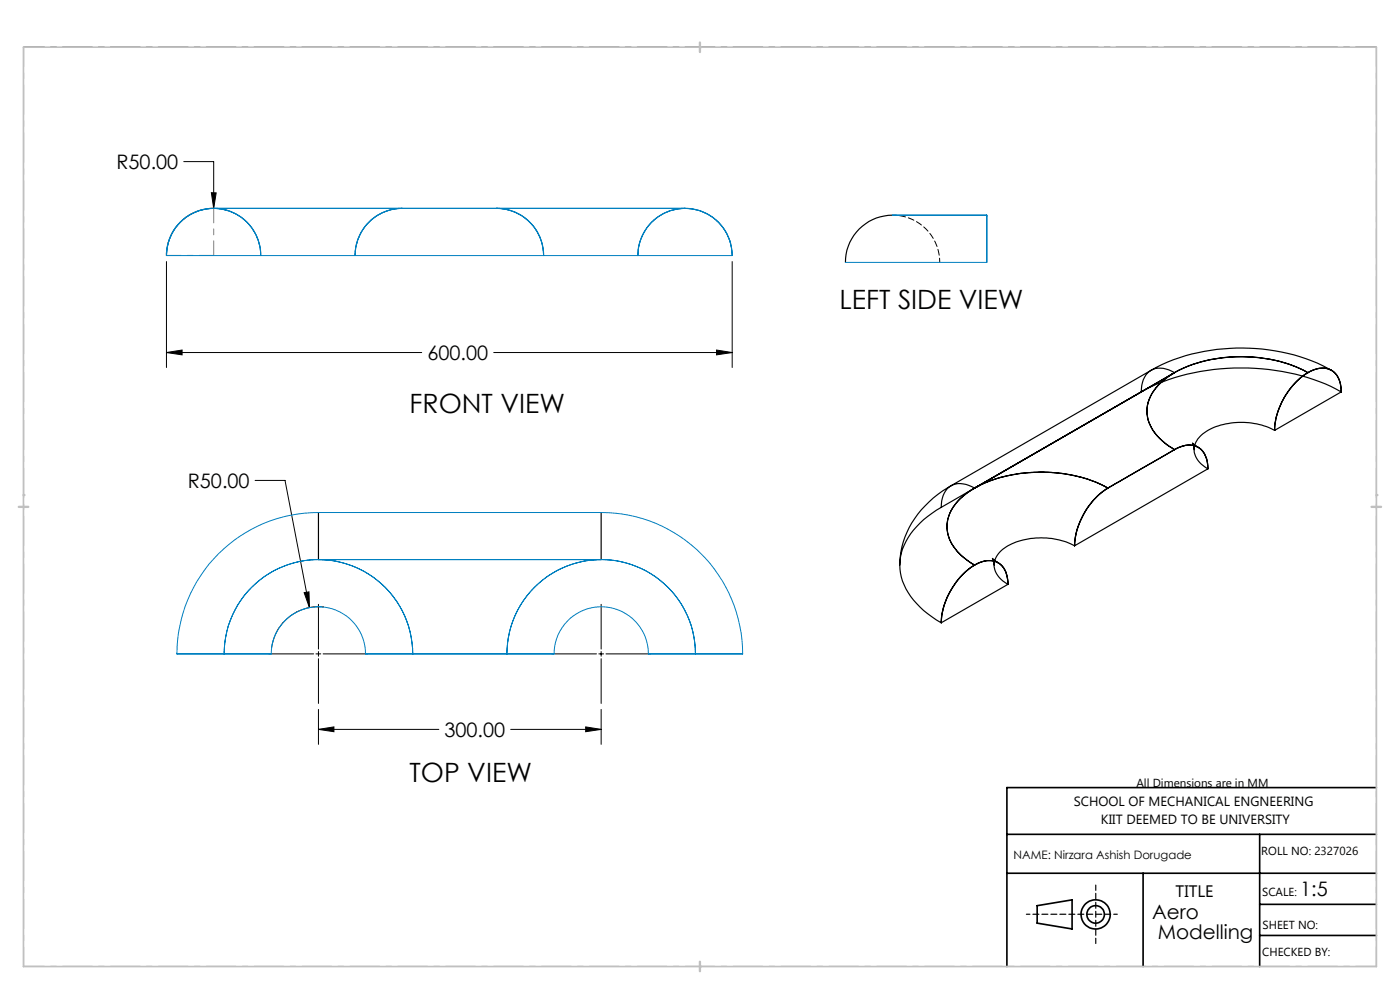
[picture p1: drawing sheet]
<svg xmlns="http://www.w3.org/2000/svg" width="297mm" height="210mm" viewBox="0 0 297 210" stroke-linecap="round" stroke-linejoin="round" font-family="sans-serif">
<g fill="none" stroke="#000" stroke-width=".35">
<path d="M213.6 177h78.4M267.2 177v28M292 167.1h-78.4v37.9M213.6 185.2h78.4M220 192.1l7.4-1.2v6.2l-7.4-1.3zM242.5 185.2v19.8M267.2 191.8h24.8M267.2 198.4h24.8"/>
<circle cx="232.4" cy="194" r="3.1"/>
<circle cx="232.4" cy="194" r="1.87"/>
</g>
<g fill="none" stroke="#000" stroke-width=".21">
<path d="M44.8 40.9h1.1l-.6 3.3zM46.6 44.3l1.8 .4M35.3 74.8l3.3-.5v1zM152 74.3l3.3 .5-3.3 .5zM57 138.7h9.5M64.5 125.7l1-.2 .2 3.4zM67 138.7h1.1M67.6 128.2v9.5M67.6 138.2v1M67.6 139.7v9.5M68.5 138.7h9.5M68.7 128.8a10.1 10.1 0 0 0-11.1 8.6"/>
<path d="M117.1 138.7h9.4M127 138.7h1.1M127.5 128.2v9.5M127.5 138.2v1M127.5 139.7v9.5M128.6 138.7h9.4M67.6 154.7l3.2-.5v1zM124.2 154.2l3.3 .5-3.3 .5z"/>
</g>
<path d="M35.3 54.2a10 10 0 0 1 10-10 10 10 0 0 1 10 10M85.3 44.2a10.1 10.1 0 0 0-10 10M105.3 44.2a10.1 10.1 0 0 1 10 10M135.3 54.2a10 10 0 0 1 10-10 10 10 0 0 1 10 10M249.2 95.4a4.5 4.5 0 0 1 5.9 .2l.8 1.5 .4 2.3M284.5 83.1a4.6 4.6 0 0 0-2.9-4.9 7.4 7.4 0 0 0-6.6 2.8 15.8 15.8 0 0 0-4.6 10.3M235 103.5a15.7 15.7 0 0 0-7 12.3M213.8 124a4.6 4.6 0 0 0-2.9-5 7 7 0 0 0-6 2.2 16.1 16.1 0 0 0-5.2 10.9" fill="none" stroke="#808080" stroke-width=".25"/>
<path d="M5 10h287M5 205h287" fill="none" stroke="#000" stroke-width=".21" stroke-dasharray="6.3 1.3 1.3 1.3" stroke-dashoffset="1.9"/>
<path d="M5 10v195M292 10v195" fill="none" stroke="#000" stroke-width=".21" stroke-dasharray="6.3 1.3 1.3 1.3" stroke-dashoffset="2.2"/>
<path d="M217.7 193.9h19.3" fill="none" stroke="#000" stroke-width=".25" stroke-dasharray="1.3 .6" stroke-dashoffset=".5"/>
<path d="M232.5 187.7v12.4" fill="none" stroke="#000" stroke-width=".25" stroke-dasharray="1.3 .6" stroke-dashoffset=".2"/>
<path d="M292 167.1v37.9h-78.4" fill="none" stroke="#c0c0c0" stroke-width=".21"/>
<path d="M5 10h287v195h-287z" fill="none" stroke="#c0c0c0" stroke-width=".35"/>
<path d="M148.5 9v2M4 107.5h2M291 107.5h2M148.5 204v2" fill="none" stroke="#c0c0c0" stroke-width=".5"/>
<path d="M4.7 105a.25 .25 0 0 1 .5 0 .25 .25 0 0 1-.5 0zM291.7 105a.25 .25 0 0 1 .5 0 .25 .25 0 0 1-.5 0zM148.2 10a.25 .25 0 0 1 .5 0 .25 .25 0 0 1-.5 0zM148.2 205a.25 .25 0 0 1 .5 0 .25 .25 0 0 1-.5 0z" fill="#c0c0c0"/>
<path d="M39 34.3h6.3v9.9M35.3 55.5v22.5M155.3 55.5v22.5M35.3 74.8h54.2M104.7 74.8h50.6M54.1 101.9h6.4l5.2 27M67.6 150.5v7.4M67.6 154.7h25.5M108.3 154.7h19.2M127.5 150.5v7.4" fill="none" stroke="#000" stroke-width=".21"/>
<path d="M35.3 54.2h10M45.3 44.2v10" fill="none" stroke="#808080" stroke-width=".21" stroke-dasharray="15.2 1.3 1.3 1.3" stroke-dashoffset="12.1"/>
<path d="M44.8 40.9l.5 3.3 .6-3.3zM35.3 74.8l3.3-.5v1zM152 74.3l3.3 .5-3.3 .5zM64.5 125.7l1.2 3.2-.2-3.4zM67.6 154.7l3.2-.5v1zM124.2 154.2l3.3 .5-3.3 .5z" fill="#000"/>
<g fill="none" stroke="#0080c0" stroke-width=".21">
<path d="M35.3 54.2a10 10 0 0 1 10-10 10 10 0 0 1 10 10M35.3 54.2h20M45.3 44.2a10 10 0 0 0-10 10M45.3 44.2h40M45.3 44.2a10 10 0 0 1 10 10M55.3 54.2h20M75.3 54.2a10.2 10.2 0 0 1 11.7-10h16.5a10.4 10.4 0 0 1 11 6.1l.5 1.3 .3 2.6M75.3 54.2h40M85.3 44.2a10 10 0 0 0-10 10M85.3 44.2h20M105.3 44.2h40M105.3 44.2a10 10 0 0 1 10 10"/>
<path d="M115.3 54.2h20M135.3 54.2a10 10 0 0 1 10-10 10 10 0 0 1 10 10M135.3 54.2h20M145.3 44.2a10 10 0 0 1 10 10M145.3 44.2a10 10 0 0 0-10 10M179.4 55.7h29.9M189.3 45.6h20zM209.3 45.6v10.1M67.6 118.7a20 20 0 0 0-20 20M67.6 118.7a20 20 0 0 1 20 20M67.6 118.7h59.9M127.5 118.7a20 20 0 0 1 20 20"/>
<path d="M127.5 118.7a20.1 20.1 0 0 0-20 20M37.5 138.7h10.1M37.5 138.7a30 30 0 0 1 30.1-30h59.9a30 30 0 0 1 30.1 30M37.5 138.7h20M47.6 138.7h9.9M47.6 138.7a20 20 0 0 1 20-20 20 20 0 0 1 20 20M57.5 138.7a10 10 0 0 1 10-10 10 10 0 0 1 10 10M77.5 138.7h10.1M77.5 138.7h40M87.6 138.7h19.9M107.5 138.7h10M107.5 138.7a20 20 0 0 1 20-20 20 20 0 0 1 20 20"/>
<path d="M117.5 138.7a10 10 0 0 1 10-10 10 10 0 0 1 10 10M137.5 138.7h10M137.5 138.7h20.1M147.5 138.7h10.1"/>
</g>
<g fill="none" stroke="#000" stroke-width=".25">
<path d="M189.3 45.6a10 10 0 0 0-9.9 10.1M249.2 79l-2.2 1.5-1.1 1.1-1.1 1.2-1.1 2.1-.4 2 .3 2.3 .5 1.1 .7 1.3 .8 1 1.5 1.4 2.1 1.4M249.2 79a31.5 31.5 0 0 1 25.5-1.3l2.8 1.3M249.2 79a4.6 4.6 0 0 0-5.8 .2l-.9 1.4-.3 1.2-.1 1.3M249.2 79l-42.4 24.5M277.5 79a31.3 31.3 0 0 0-28.1-.1 10.7 10.7 0 0 0-6.1 7.7 8.6 8.6 0 0 0 3.8 7.4l2.1 1.4M277.5 79a15.4 15.4 0 0 0-7.1 12.3M277.5 79a4.6 4.6 0 0 1 5.7 .2l.7 .9 .4 1.1 .2 1.9M282.5 78.6a41.6 41.6 0 0 0-34.8-1.8l-3.5 1.8-42.4 24.4a20 20 0 0 0-10.9 16v.9M242.1 83.1a45.1 45.1 0 0 1 24.1-5 41.6 41.6 0 0 1 18.3 5M242.1 83.1l-42.4 24.5M249.2 95.4a4.8 4.8 0 0 1 5.3-.3 5.3 5.3 0 0 1 1.8 4.3"/>
<path d="M249.2 95.4l-14.2 8.1M254.2 94.9l-1.2-.9 .3 1.4M256.3 99.4a5 5 0 0 0-2.5-4.7 5.4 5.4 0 0 0-5 .9l-6.7 3.8a82.5 82.5 0 0 0-8.8 5.4 16.1 16.1 0 0 0-5.3 11M256.3 99.4l-28.3 16.4M270.4 91.3a15.2 15.2 0 0 0-14.9 .5 4 4 0 0 0-1.4 5.8l.7 .9 1.5 .9M284.5 83.1a4.6 4.6 0 0 0-2.8-4.9 6.9 6.9 0 0 0-6.3 2.4 15.7 15.7 0 0 0-5 10.7M284.5 83.1l-14.1 8.2M67.6 108.7v10M127.5 108.7v10M199.7 107.6a17.3 17.3 0 0 0-8.5 9.7 11.6 11.6 0 0 0 4 11.5l1.6 1.4 2.9 1.9M206.8 103.5l2.5-1.2 3.2-1.1 4-.8 3.9-.3 4.6 .3 3.5 .6 3.9 1.3 2.6 1.2M206.8 119.9a4.6 4.6 0 0 1 5.7 .1 5.5 5.5 0 0 1 1.3 4"/>
<path d="M206.8 103.5a4.6 4.6 0 0 0-5.9 .2l-.8 1.4-.3 1.1-.1 1.4M206.8 103.5a10.4 10.4 0 0 0-5.9 7.5 8.6 8.6 0 0 0 4.2 7.8l1.7 1.1M206.8 119.9a15.7 15.7 0 0 0-7.1 12.2M211.7 119.4l-1.2-.9 .4 1.4M228 115.8a15.5 15.5 0 0 0-14.9 .5 4 4 0 0 0-1 6.4l1.7 1.3M235 103.5a31.6 31.6 0 0 0-22.8-2.2 18.1 18.1 0 0 0-10 6.3 7.4 7.4 0 0 0 1.2 9.7l1.8 1.5 1.6 1.1M235 103.5a15.8 15.8 0 0 0-7 12.3M213.8 124a4.6 4.6 0 0 0-2.8-4.9 6.8 6.8 0 0 0-6.3 2.3 15.9 15.9 0 0 0-5 10.7M213.8 124l-14.1 8.1"/>
</g>
<path d="M189.4 45.6a10 10 0 0 1 10 10" fill="none" stroke="#000" stroke-width=".21" stroke-dasharray="1.3 .6" stroke-dashoffset=".4"/>
<path d="M209.4 46.1v-.5" fill="none" stroke="#0080c0" stroke-width=".21" stroke-dasharray="1.3 .6"/>
<g font-size="5.6">
<text x="178.1" y="65.6">LEFT SIDE VIEW</text>
<text x="86.9" y="87.6">FRONT VIEW</text>
<text x="86.9" y="165.9">TOP VIEW</text>
</g>
<g font-size="4.2">
<text x="24.7" y="35.9">R50.00</text>
<text x="90.7" y="76.3">600.00</text>
<text x="39.8" y="103.5">R50.00</text>
<text x="94.3" y="156.3">300.00</text>
<text x="275.8" y="190.2">1:5</text>
<text x="244.4" y="194.9">Aero</text>
<text x="245.6" y="199.1">Modelling</text>
</g>
<text font-size="3.5" x="249.4" y="190.4">TITLE</text>
<g font-size="2.8">
<text x="227.8" y="170.9">SCHOOL OF MECHANICAL ENGNEERING</text>
<text x="233.6" y="174.8">KIIT DEEMED TO BE UNIVERSITY</text>
</g>
<g font-size="2.5">
<text x="241.1" y="166.9">All Dimensions are in MM</text>
<text x="215" y="182.3">NAME: Nirzara Ashish Dorugade</text>
<text x="267.6" y="181.4">ROLL NO: 2327026</text>
<text x="267.8" y="190">SCALE:</text>
<text x="267.8" y="197">SHEET NO:</text>
<text x="267.8" y="202.9">CHECKED BY:</text>
</g>
</svg>
